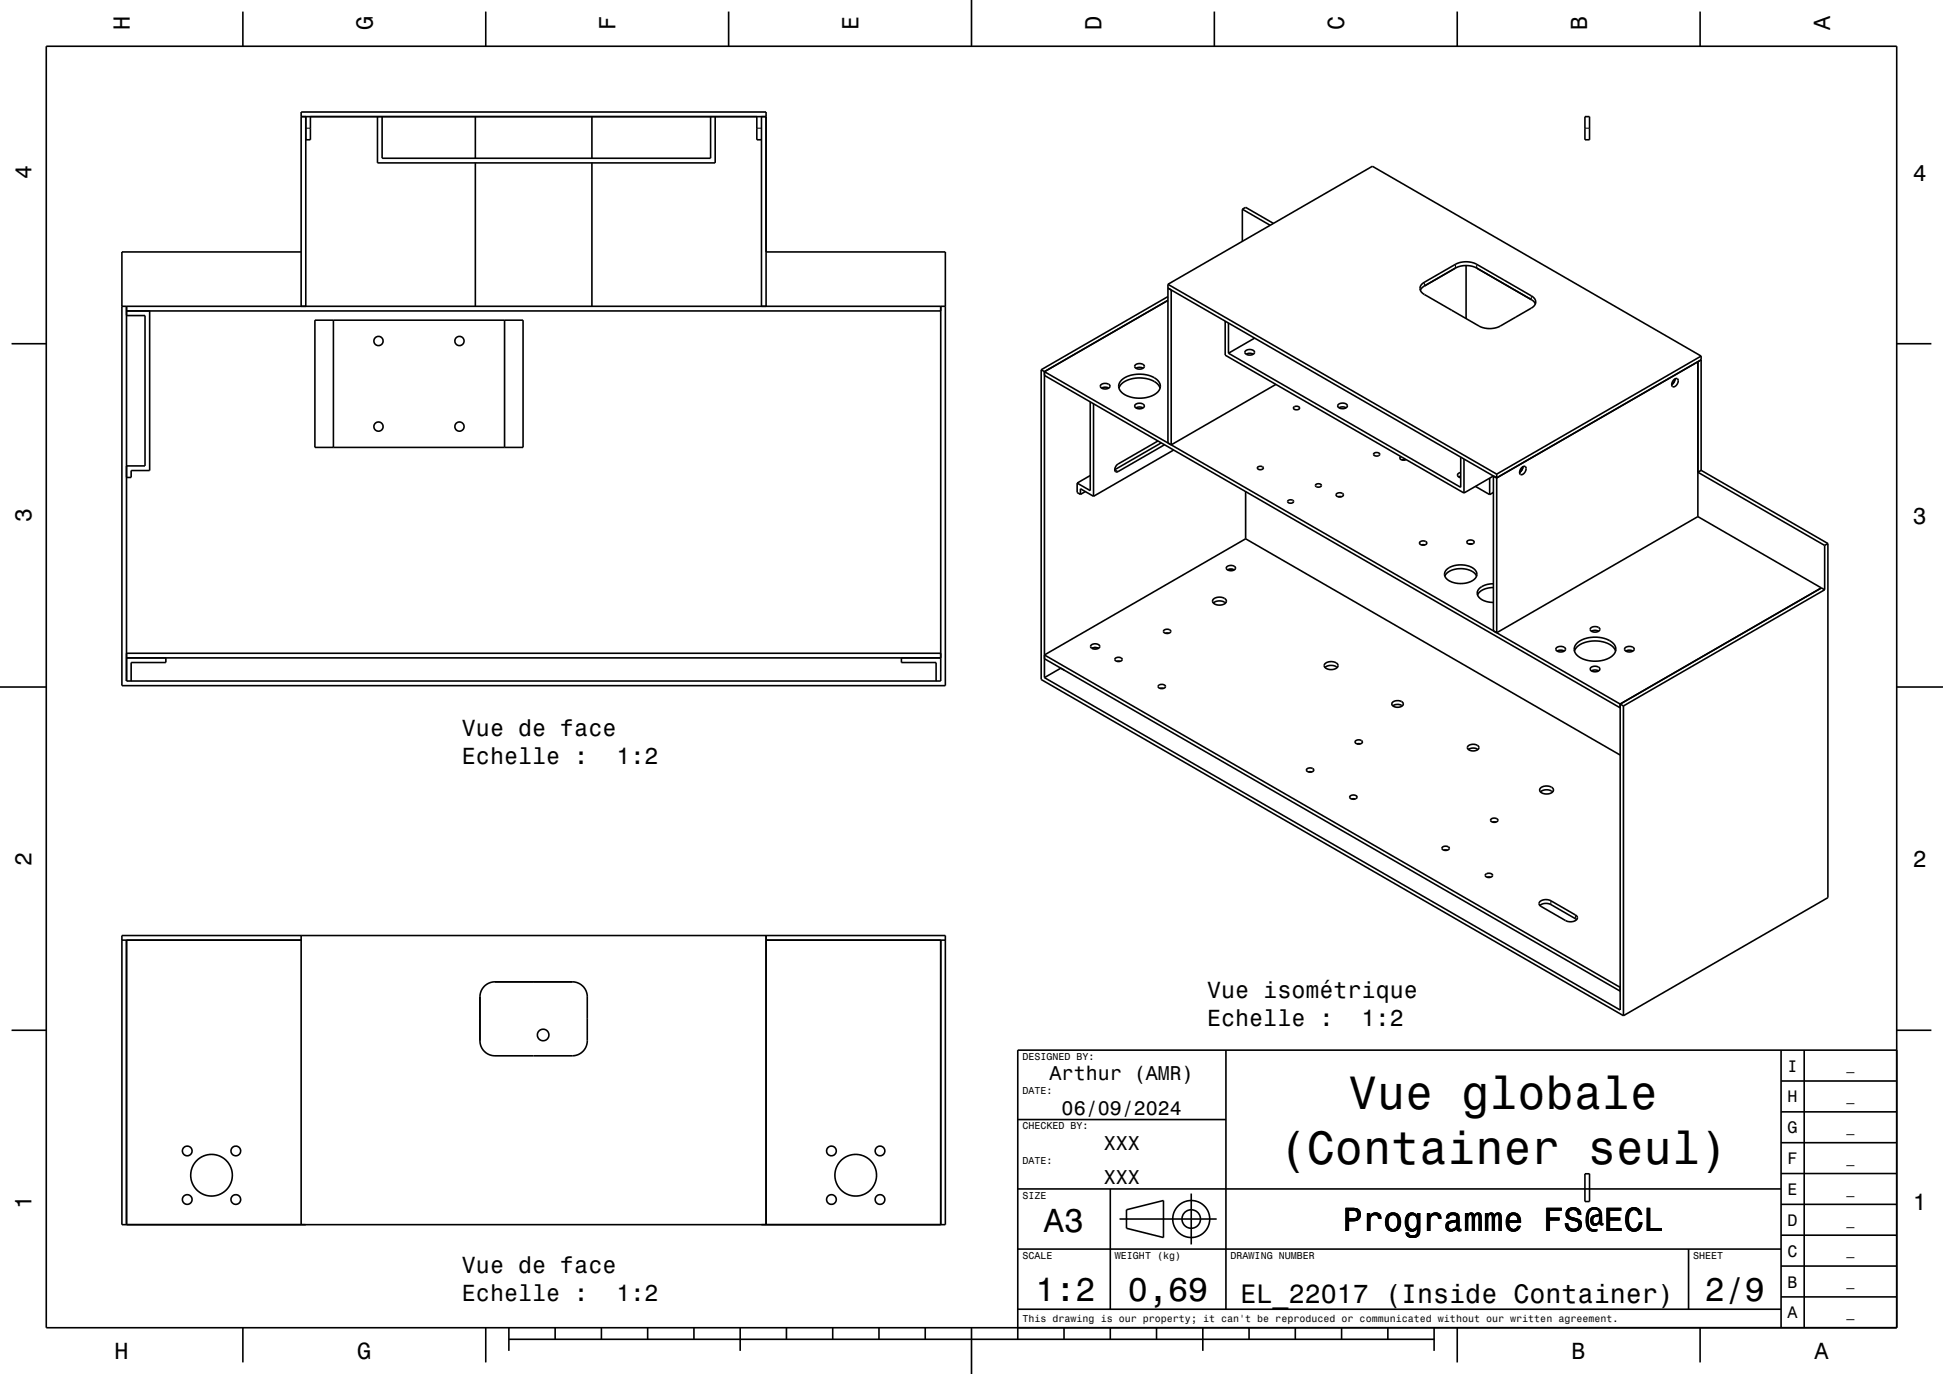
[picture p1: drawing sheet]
<svg xmlns="http://www.w3.org/2000/svg" width="420mm" height="297mm" viewBox="0 0 420 297" stroke-linecap="round" stroke-linejoin="round" font-family="sans-serif">
<g fill="none" stroke="#000" stroke-width=".35">
<path d="M10 10h400v277h-400zM52.5 2.5v7.5M105 2.5v7.5M157.5 2.5v7.5M210 0v10M262.5 2.5v7.5M315 2.5v7.5M367.5 2.5v7.5M65.1 25.2h100.5M66.1 25.2v41M67.1 25.2v5h-1M81.6 25.2v10h73v-10"/>
<path d="M82.6 25.2v9h71v-9M102.8 25.2v9M102.8 35.2v31M127.9 25.2v9M127.9 35.2v31M163.6 25.2v5h1M164.6 25.2v41M342.6 25.2h1v5h-1zM65.1 54.5h-38.8v93.7h178.1v-93.7h-38.8M268.6 45.2v7M268.6 45.2l6 3.5M268.6 45.2l.7-.4 6 3.5"/>
<path d="M316.9 57.4v11.5M2.5 74.3h7.5M26.3 66.2h178.1M27.3 66.2v81h176v-81M27.3 68.2h4v32.5h-4M27.3 67.2h176M32.3 67.2v34.5h-4v1.5h-1M65.1 66.2v-42h100.5v42M68.1 69.2h45v27.5h-45zM72.1 69.2v27.5M109.1 69.2v27.5M225.1 79.9l.7 .4"/>
<path d="M225.1 79.9v67l125.8 72.6M245.4 78.9a1.25 1.25 0 0 1 2 .3 1.23 1.23 0 0 1-2.1 0zM247.1 79.6l-.7-.2-.9 .2M247.1 79.6h.1M252.5 61.5v34.2l.7 .5M252.5 64.1l-27.4 15.8M252.5 64.9l-26.7 15.4M252.5 61.5l71 41M252.5 61.5l44.2-25.6 71 41.1M264.8 69.4v7.4l51.7 29.8M265.5 76.4l50.3 28.9v-6.5M265.5 69.8v6.6"/>
<path d="M269.2 75.8a1.3 1.3 0 0 1 2 .4 1.19 1.19 0 0 1-2.1-.1zM269.4 76.6a1.62 1.62 0 0 1 1.5 0M271.2 73.1l-5.7 3.3M307 62.7l.7-.8 6.9-4a5.1 5.1 0 0 1 4.6 0l11.9 6.9 .8 .9M307.3 61.5l7.3-4.4a5.1 5.1 0 0 1 4.6 0l11.8 6.8a1.4 1.4 0 0 1 1 1.4 1.4 1.4 0 0 1-1 1.3l-6.7 3.9a5.1 5.1 0 0 1-4.6 0l-11.8-6.8a1.35 1.35 0 0 1-.6-2.2zM367.7 77v24.7M367.7 77l-44.2 25.5M410 74.3h7.5M225.8 80.3l125.1 72.3M225.8 80.3v66.2M225.8 81.2l124.4 71.8M235.7 86.9v19.2l-2.9-1.7"/>
<path d="M236.4 87.3v20M238 83.2a1.25 1.25 0 0 1 1.9 .3 1.23 1.23 0 0 1-2.1 0zM238.1 83.9a1.64 1.64 0 0 1 1.6 0M241.9 83.9a4.4 4.4 0 0 1 4.5-2.2 4.4 4.4 0 0 1 4.4 2.2M242.4 82.2a6.4 6.4 0 0 1 8 .2 1.95 1.95 0 0 1-1.2 3.1 6.4 6.4 0 0 1-7-1 1.67 1.67 0 0 1 .2-2.3zM245.4 87.5a1.25 1.25 0 0 1 2 .3 1.23 1.23 0 0 1-2.1 0zM245.5 88.2a1.64 1.64 0 0 1 1.6 0M250.3 95.3l-8.6 5a1.05 1.05 0 0 0-.4 1.7l10.4-5.9M251 95.7l-10 5.8M253.2 96.2v-33.5l-.7-.4 71 41 44.2-25.5-.7 .4v33.5M253.7 97.3l-17.3 10M275.8 83.1l-22.6 13.1"/>
<path d="M279.6 88a.77 .77 0 0 1 1.3 .3 .68 .68 0 0 1-.7 .3 .68 .68 0 0 1-.6-.6zM289.3 87.4a1.31 1.31 0 0 1 2 .3 1.19 1.19 0 0 1-2.1 0zM289.4 88.1a1.62 1.62 0 0 1 1.6 0M297 98a.67 .67 0 0 1 .7-.2 .67 .67 0 0 1 .5 .6 .77 .77 0 0 1-1.3-.3zM302.8 98.7l-.2 .2a.84 .84 0 0 0 1.3 .4M303 99.4h.8M316.5 99.2v7.4M361.8 82.2a.55 .55 0 0 1 .7-.4 .55 .55 0 0 1 .2 .8 1 1 0 0 1-1.2 .9l-.1-.5zM362.1 81.9l-.3 .7-.4 .5M232.8 104.4v2.1l.7 .4M233.5 106.9v-1.3l2.9 1.7M234.6 106.3l-1.1 .6"/>
<path d="M235.7 102.8l-2.9 1.6M269.3 106.3v10.2M269.3 116.5l80.9 46.7M269.3 116.5l-43.5 25.1 124.4 71.8M271.9 101a.75 .75 0 0 1 1.2 .2 .64 .64 0 0 1-.7 .4 .64 .64 0 0 1-.5-.6zM278.4 108.2a.75 .75 0 0 1 1.2 .2 .64 .64 0 0 1-.7 .4 .64 .64 0 0 1-.5-.6zM284.4 104.8a.64 .64 0 0 1 .7-.3 .64 .64 0 0 1 .5 .6 .75 .75 0 0 1-1.3-.2zM288.9 106.7a.93 .93 0 0 1 1.5 .3 .88 .88 0 0 1-.8 .4 .88 .88 0 0 1-.8-.5zM289.2 107.4h.8M306.9 117.2a.82 .82 0 0 1 .9-.3 .82 .82 0 0 1 .6 .6 .9 .9 0 0 1-1.6-.2zM307.3 117.8h.7M315.4 103.1l.2 .1"/>
<path d="M315.8 102.9l-.5 .2M315.8 102.1a.58 .58 0 0 0-.7 .6 .58 .58 0 0 0 .7 .6M316.5 106.6l6.3-3.7v33.5l.7 .4M317.2 116.9a.91 .91 0 0 1 1.5 .4 .94 .94 0 0 1-1.6-.1zM317.5 117.6h.7M318.9 105.1l3.1 1.8M322 103.4v3.5M322.8 106.4l-.8 .5M323.5 102.5v34.3M328.9 101.1a.55 .55 0 0 1 .7-.3 .55 .55 0 0 1 .2 .8 1 1 0 0 1-1.2 .9l-.1-.7zM329.2 100.9l-.2 .7-.5 .5M367 111.7l27.4 15.8"/>
<path d="M367 111.7l-43.5 25.1M367.7 101.7l-.7 .4 27.4 15.8M367.7 101.7l27.4 15.8M394.4 117.9v9.6M395.1 117.5v76.5l-44.2 25.5M395.1 117.5l-.7 .4M235.8 139.5a1.15 1.15 0 0 1 1.9 .3 1.11 1.11 0 0 1-1 .5 1.11 1.11 0 0 1-1-.7zM251.6 136.2a.82 .82 0 0 1 .8-.2 .82 .82 0 0 1 .6 .6 .9 .9 0 0 1-1.5-.2zM251.9 136.9h.8M262.3 130.3a2.13 2.13 0 0 1 2.6 0M262.3 129.5a1.84 1.84 0 0 1 2.8 .4 1.81 1.81 0 0 1-2.9 .3l-.1-.3zM265.3 122.5a1.09 1.09 0 0 1 1.8 .4 1.15 1.15 0 0 1-2-.2z"/>
<path d="M265.4 123.2l.7-.2 .7 .2M312.3 124.5a4.1 4.1 0 0 1 4.7-1.4l1.4 .5 .8 .9M312.8 123.1a4.9 4.9 0 0 1 6.2 .3 1.61 1.61 0 0 1-1.2 2.3 4.9 4.9 0 0 1-5.3-.9l-.2-.9zM322.8 126.2a3.2 3.2 0 0 0-3.5 1.9 2.58 2.58 0 0 0 2.8 2.1h.7M322.8 127a3.5 3.5 0 0 0-3.4 1.6M340.9 139a6.4 6.4 0 0 1 7.9 .2 1.95 1.95 0 0 1-1.1 3.1 6.4 6.4 0 0 1-7.1-1 1.67 1.67 0 0 1 .3-2.3zM343.8 135.8a1.24 1.24 0 0 1 2 .3 1.23 1.23 0 0 1-2.1-.1zM344 136.4a1.61 1.61 0 0 1 1.6 0M393.7 127.1l-43.5 25.1v66.1l-124.4-71.8M394.4 127.5l-43.5 25.1M0 148.5h10M27.3 141.2h176"/>
<path d="M27.3 142.2h176M35.8 142.2v1h-7.5v4M194.8 142.2v1h7.5v4M225.8 142.4l124.4 71.8M230 144.8l-.7-.4-3.5 2.1M236 140.1l.8-.1 .6 .1M241.1 142.3a.93 .93 0 0 1 1.5 .3 .88 .88 0 0 1-.8 .4 .88 .88 0 0 1-.8-.5zM241.4 142.9h.8M250.4 148.2a.95 .95 0 0 1 1.5 .2 .89 .89 0 0 1-.8 .5 .89 .89 0 0 1-.8-.6zM250.8 148.8h.7M286.4 144.3a2.15 2.15 0 0 1 2.7 0M286.4 143.4a1.83 1.83 0 0 1 2.8 .5 1.81 1.81 0 0 1-2.9 .3l-.1-.3z"/>
<path d="M301 151.8a1.55 1.55 0 0 1 2.3 .4 1.44 1.44 0 0 1-2.5 0zM301.1 152.6a1.85 1.85 0 0 1 2 0M336.4 140.1a1.24 1.24 0 0 1 2 .3 1.23 1.23 0 0 1-2.1-.1zM336.6 140.7a1.62 1.62 0 0 1 1.5 0M340.3 140.7a4.5 4.5 0 0 1 4.6-2.2 4.4 4.4 0 0 1 4.3 2.2M343.8 144.3a1.25 1.25 0 0 1 2 .3 1.23 1.23 0 0 1-2.1 0zM344 145a1.61 1.61 0 0 1 1.6 0M350.9 152.6v66.9M351.3 140.1a1.24 1.24 0 0 1 2 .3 1.23 1.23 0 0 1-2.1-.1zM351.4 140.7a1.62 1.62 0 0 1 1.6 0M410 148.5h10M282.5 166.2a.82 .82 0 0 1 .8-.3 .82 .82 0 0 1 .6 .7 .9 .9 0 0 1-1.5-.2z"/>
<path d="M282.8 166.9h.8M291.9 172a.9 .9 0 0 1 1.4 .4 .95 .95 0 0 1-1.5-.1zM292.2 172.7h.7M293 160.2a.82 .82 0 0 1 .9-.3 .82 .82 0 0 1 .6 .6 .9 .9 0 0 1-1.6-.2zM293.3 160.8h.8M317.4 161.2a1.55 1.55 0 0 1 2.3 .4 1.44 1.44 0 0 1-2.5 0zM317.4 162a1.85 1.85 0 0 1 2.1 0M322.3 177.1a.82 .82 0 0 1 .8-.3 .82 .82 0 0 1 .6 .7 .89 .89 0 0 1-1.5-.3zM322.6 177.7h.8M333 171.2a2.15 2.15 0 0 1 2.6 0M333 170.3a1.83 1.83 0 0 1 2.8 .5 1.73 1.73 0 0 1-3 0zM311.8 183.1a.82 .82 0 0 1 .8-.2 .82 .82 0 0 1 .6 .6 .9 .9 0 0 1-1.5-.2z"/>
<path d="M312.1 183.8h.8M321.1 189a.95 .95 0 0 1 1.5 .2 .88 .88 0 0 1-.8 .5 .88 .88 0 0 1-.7-.6zM321.5 189.6h.7M332.9 195.7a2.19 2.19 0 0 1 2.3-.2l5.6 3.3M332.9 194.9a2.21 2.21 0 0 1 2.3-.2l5.3 3.1a.7 .7 0 0 1 .5 .8 .7 .7 0 0 1-.7 .5 2.37 2.37 0 0 1-1.9-.1l-5.3-3.1a.62 .62 0 0 1-.2-1zM26.3 202.2h178.1v62.5h-178.1zM26.3 203.2h38.8M27.3 203.2v61.5M65.1 202.2v62.5M104.7 213.1l.9-.5 1.2-.4h16.9a3.3 3.3 0 0 1 3.2 3.3v9.5a3.2 3.2 0 0 1-3.2 3.2h-16.7a3.3 3.3 0 0 1-3.3-3.2l.1-9.9 .2-.9zM165.6 202.2v62.5M165.6 203.2h38.8"/>
<path d="M203.3 203.2v61.5M2.5 222.7h7.5M265 227v56M385 233.7h25M385 227v60M390 227v60M410 222.7h7.5M410 227h-190v62.5M220 257h165M220 242h45M240 257v26M257.5 258v11"/>
<path d="M342.6 253.7h1v6h-1zM385 253.7h25M385 247h25M385 240.3h25M220 270h165M242 263.5h21M243.5 261.5l8-2v8l-8-2zM365 270v13M385 273.7h25M385 267h25M385 260.3h25M52.5 287v7.5"/>
<path d="M105 287v7.5M110 289.5h200M110 287v5M120 287v2.5M130 287v2.5M140 287v2.5M150 287v2.5M160 287v5M170 287v2.5M180 287v2.5M190 287v2.5M200 287v2.5"/>
<path d="M210 287v10M220 283h165M230 287v2.5M240 287v2.5M250 287v2.5M260 287v5M270 287v2.5M280 287v2.5M290 287v2.5M300 287v2.5M310 287v5M315 287v7.5"/>
<path d="M367.5 287v7.5M385 280.3h25"/>
<circle cx="81.8" cy="73.7" r="1"/>
<circle cx="99.3" cy="73.7" r="1"/>
<circle cx="81.8" cy="92.2" r="1"/>
<circle cx="99.3" cy="92.2" r="1"/>
<circle cx="117.4" cy="223.7" r="1.25"/>
<circle cx="40.5" cy="259.3" r="1.05"/>
<circle cx="40.5" cy="248.8" r="1.05"/>
<circle cx="45.7" cy="254" r="4.5"/>
<circle cx="51" cy="259.3" r="1.05"/>
<circle cx="51" cy="248.8" r="1.05"/>
<circle cx="179.7" cy="248.8" r="1.05"/>
<circle cx="179.7" cy="259.3" r="1.05"/>
<circle cx="185" cy="254" r="4.5"/>
<circle cx="190.2" cy="248.8" r="1.05"/>
<circle cx="190.2" cy="259.3" r="1.05"/>
<circle cx="257.5" cy="263.5" r="2"/>
<circle cx="257.5" cy="263.5" r="4"/>
</g>
<path d="M66.1 27.7h1M163.6 27.7h1M342.6 27.7h1M314.6 57.1v.8M319.2 57.1v.8M307.9 61v.8M331 63.9v.9M241 101.5l.7 .4M335.2 194.7v.8M340.5 197.8v.8" fill="none" stroke="#000" stroke-width=".22"/>
<g font-size="10.1">
<text x="291.6" y="239.6">Vue globale</text>
<text x="276.4" y="251.7">(Container seul)</text>
</g>
<g font-size="7.2">
<text x="225.7" y="266.3">A3</text>
<text x="290.3" y="266.1">Programme FS@ECL</text>
<text x="223.8" y="281.3">1:2</text>
<text x="243.8" y="281.3">0,69</text>
<text x="368.5" y="281.3">2/9</text>
</g>
<text font-size="5.8" x="268.2" y="281.6">EL_22017 (Inside Container)</text>
<g font-size="5">
<text x="28.1" y="6.5" transform="rotate(-90 28.1 6.5)">H</text>
<text x="80.6" y="6.5" transform="rotate(-90 80.6 6.5)">G</text>
<text x="133.1" y="6.5" transform="rotate(-90 133.1 6.5)">F</text>
<text x="185.6" y="6.5" transform="rotate(-90 185.6 6.5)">E</text>
<text x="238.1" y="6.5" transform="rotate(-90 238.1 6.5)">D</text>
<text x="290.6" y="6.5" transform="rotate(-90 290.6 6.5)">C</text>
<text x="343.1" y="6.5" transform="rotate(-90 343.1 6.5)">B</text>
<text x="395.6" y="6.5" transform="rotate(-90 395.6 6.5)">A</text>
<text x="6.8" y="38.7" transform="rotate(-90 6.8 38.7)">4</text>
<text x="413.5" y="39">4</text>
<text x="6.8" y="112.9" transform="rotate(-90 6.8 112.9)">3</text>
<text x="413.5" y="113.2">3</text>
<text x="99.9" y="159.1">Vue de face</text>
<text x="99.9" y="165.1">Echelle :</text>
<text x="133.2" y="165.1">1:2</text>
<text x="6.8" y="187.1" transform="rotate(-90 6.8 187.1)">2</text>
<text x="413.5" y="187.4">2</text>
<text x="260.9" y="215.6">Vue isométrique</text>
<text x="260.9" y="221.7">Echelle :</text>
<text x="294.3" y="221.7">1:2</text>
<text x="6.8" y="261.3" transform="rotate(-90 6.8 261.3)">1</text>
<text x="413.5" y="261.6">1</text>
<text x="99.9" y="275.1">Vue de face</text>
<text x="99.9" y="281.1">Echelle :</text>
<text x="133.2" y="281.1">1:2</text>
<text x="24.7" y="293.8">H</text>
<text x="77.2" y="293.8">G</text>
<text x="339.7" y="293.8">B</text>
<text x="392.2" y="293.8">A</text>
</g>
<g font-size="4.3">
<text x="226.9" y="233.5">Arthur (AMR)</text>
<text x="229.5" y="241">06/09/2024</text>
<text x="238.6" y="248.5">XXX</text>
<text x="238.6" y="256">XXX</text>
</g>
<g font-size="3.6">
<text x="386.4" y="231.6">I</text>
<text x="386.4" y="238.3">H</text>
<text x="386.4" y="245">G</text>
<text x="386.4" y="251.6">F</text>
<text x="386.4" y="258.3">E</text>
<text x="386.4" y="265">D</text>
<text x="386.4" y="271.6">C</text>
<text x="386.4" y="278.3">B</text>
<text x="386.4" y="285">A</text>
</g>
<g font-size="2.9">
<text x="399.1" y="231.4">_</text>
<text x="399.1" y="238">_</text>
<text x="399.1" y="244.7">_</text>
<text x="399.1" y="251.4">_</text>
<text x="399.1" y="258">_</text>
<text x="399.1" y="264.7">_</text>
<text x="399.1" y="271.4">_</text>
<text x="399.1" y="278">_</text>
<text x="399.1" y="284.7">_</text>
</g>
<g font-size="2.2">
<text x="221" y="229.1">DESIGNED BY:</text>
<text x="221" y="236.6">DATE:</text>
<text x="221" y="244.1">CHECKED BY:</text>
<text x="221" y="251.6">DATE:</text>
<text x="221" y="259.1">SIZE</text>
<text x="221" y="272.1">SCALE</text>
<text x="241" y="272.1">WEIGHT (kg)</text>
<text x="266" y="272.1">DRAWING NUMBER</text>
<text x="366" y="272.1">SHEET</text>
<text x="221" y="285.8">This drawing is our property; it can't be reproduced or communicated without our written agreement.</text>
</g>
</svg>
